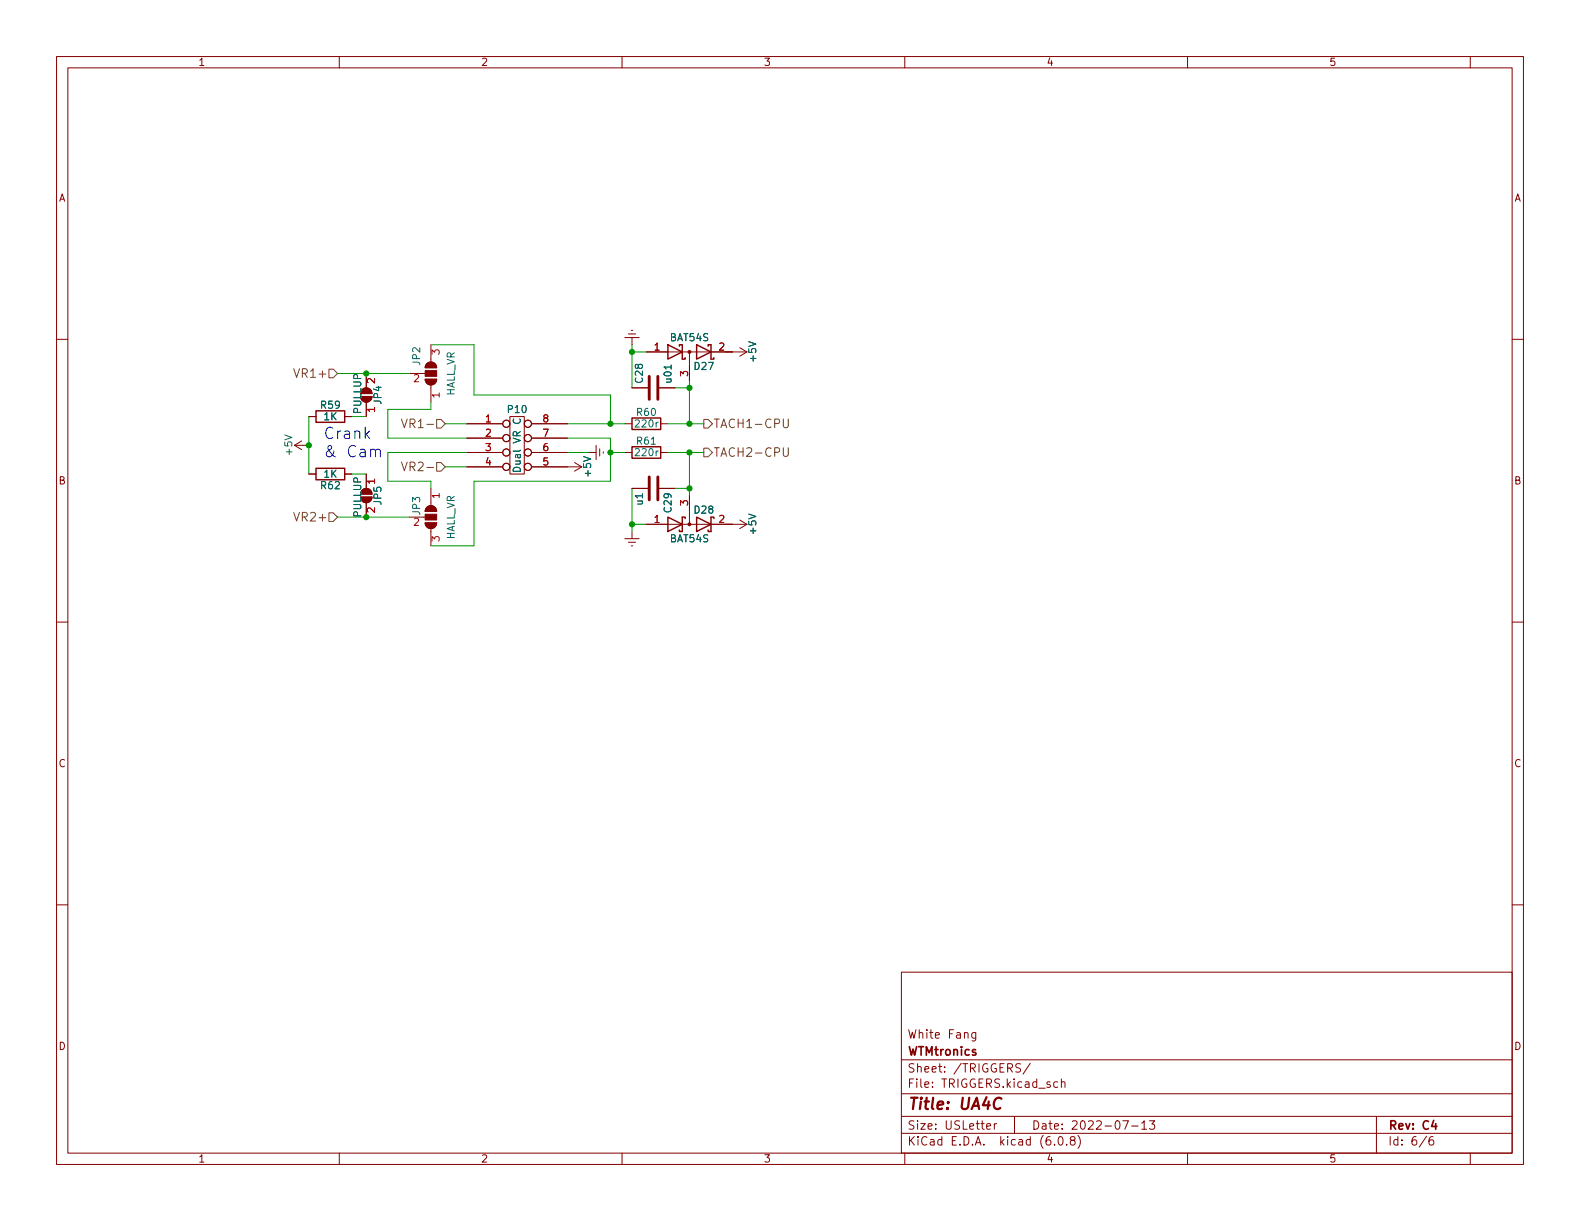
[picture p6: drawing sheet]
(kicad_sch (version 20211123) (generator eeschema)

 (paper "USLetter")

 (title_block
  (title "UA4C")
  (date "2022-07-13")
  (rev "C4")
  (company "WTMtronics")
  (comment 1 "White Fang"))

 (lib_symbols
  (symbol "Device:C" (pin_numbers hide) (pin_names (offset 0.254)) (in_bom yes) (on_board yes)
   (property "Reference" "C" (id 0) (at 0.635 2.54 0) (effects (font (size 1.27 1.27)) (justify left)))
   (property "Value" "C" (id 1) (at 0.635 -2.54 0) (effects (font (size 1.27 1.27)) (justify left)))
   (property "Footprint" "" (id 2) (at 0.9652 -3.81 0) (effects (font (size 1.27 1.27)) hide))
   (property "Datasheet" "~" (id 3) (at 0 0 0) (effects (font (size 1.27 1.27)) hide))
   (symbol "C_0_1"
    (polyline (pts (xy -2.032 -0.762) (xy 2.032 -0.762)) (stroke (width 0.508) (type default) (color 0 0 0 0)) (fill (type none)))
    (polyline (pts (xy -2.032 0.762) (xy 2.032 0.762)) (stroke (width 0.508) (type default) (color 0 0 0 0)) (fill (type none))))
   (symbol "C_1_1"
    (pin passive line (at 0 3.81 270) (length 2.794) (name "~" (effects (font (size 1.27 1.27)))) (number "1" (effects (font (size 1.27 1.27)))))
    (pin passive line (at 0 -3.81 90) (length 2.794) (name "~" (effects (font (size 1.27 1.27)))) (number "2" (effects (font (size 1.27 1.27)))))))
  (symbol "Device:R" (pin_numbers hide) (pin_names (offset 0)) (in_bom yes) (on_board yes)
   (property "Reference" "R" (id 0) (at 2.032 0 90) (effects (font (size 1.27 1.27))))
   (property "Value" "R" (id 1) (at 0 0 90) (effects (font (size 1.27 1.27))))
   (property "Footprint" "" (id 2) (at -1.778 0 90) (effects (font (size 1.27 1.27)) hide))
   (property "Datasheet" "~" (id 3) (at 0 0 0) (effects (font (size 1.27 1.27)) hide))
   (symbol "R_0_1"
    (rectangle (start -1.016 -2.54) (end 1.016 2.54) (stroke (width 0.254) (type default) (color 0 0 0 0)) (fill (type none))))
   (symbol "R_1_1"
    (pin passive line (at 0 3.81 270) (length 1.27) (name "~" (effects (font (size 1.27 1.27)))) (number "1" (effects (font (size 1.27 1.27)))))
    (pin passive line (at 0 -3.81 90) (length 1.27) (name "~" (effects (font (size 1.27 1.27)))) (number "2" (effects (font (size 1.27 1.27)))))))
  (symbol "Underdog-rescue:DIL8-modules" (pin_names (offset 1.016) hide) (in_bom yes) (on_board yes)
   (property "Reference" "P" (id 0) (at 0 6.35 0) (effects (font (size 1.27 1.27))))
   (property "Value" "DIL8-modules" (id 1) (at 0 0 90) (effects (font (size 1.27 1.27))))
   (property "Footprint" "" (id 2) (at 0 0 0) (effects (font (size 1.27 1.27))))
   (property "Datasheet" "" (id 3) (at 0 0 0) (effects (font (size 1.27 1.27))))
   (symbol "DIL8-modules_0_1"
    (rectangle (start -1.27 5.08) (end 1.27 -5.08) (stroke (width 0) (type default) (color 0 0 0 0)) (fill (type none))))
   (symbol "DIL8-modules_1_1"
    (pin passive inverted (at -8.89 3.81 0) (length 7.62) (name "P1" (effects (font (size 1.27 1.27)))) (number "1" (effects (font (size 1.27 1.27)))))
    (pin passive inverted (at -8.89 1.27 0) (length 7.62) (name "P2" (effects (font (size 1.27 1.27)))) (number "2" (effects (font (size 1.27 1.27)))))
    (pin passive inverted (at -8.89 -1.27 0) (length 7.62) (name "P3" (effects (font (size 1.27 1.27)))) (number "3" (effects (font (size 1.27 1.27)))))
    (pin passive inverted (at -8.89 -3.81 0) (length 7.62) (name "P4" (effects (font (size 1.27 1.27)))) (number "4" (effects (font (size 1.27 1.27)))))
    (pin passive inverted (at 8.89 -3.81 180) (length 7.62) (name "P5" (effects (font (size 1.27 1.27)))) (number "5" (effects (font (size 1.27 1.27)))))
    (pin passive inverted (at 8.89 -1.27 180) (length 7.62) (name "P6" (effects (font (size 1.27 1.27)))) (number "6" (effects (font (size 1.27 1.27)))))
    (pin passive inverted (at 8.89 1.27 180) (length 7.62) (name "P7" (effects (font (size 1.27 1.27)))) (number "7" (effects (font (size 1.27 1.27)))))
    (pin passive inverted (at 8.89 3.81 180) (length 7.62) (name "P8" (effects (font (size 1.27 1.27)))) (number "8" (effects (font (size 1.27 1.27)))))))
  (symbol "Underdog-rescue:D_Schottky_x2_Serial_AKC-Device" (pin_names (offset 0.762) hide) (in_bom yes) (on_board yes)
   (property "Reference" "D" (id 0) (at 1.27 -2.54 0) (effects (font (size 1.27 1.27))))
   (property "Value" "D_Schottky_x2_Serial_AKC-Device" (id 1) (at 0 2.54 0) (effects (font (size 1.27 1.27))))
   (property "Footprint" "" (id 2) (at 0 0 0) (effects (font (size 1.27 1.27)) hide))
   (property "Datasheet" "" (id 3) (at 0 0 0) (effects (font (size 1.27 1.27)) hide))
   (symbol "D_Schottky_x2_Serial_AKC-Device_0_1"
    (polyline (pts (xy -3.81 0) (xy 3.81 0)) (stroke (width 0) (type default) (color 0 0 0 0)) (fill (type none)))
    (polyline (pts (xy 0 0) (xy 0 -2.54)) (stroke (width 0) (type default) (color 0 0 0 0)) (fill (type none)))
    (polyline (pts (xy 6.35 0) (xy 7.62 0)) (stroke (width 0) (type default) (color 0 0 0 0)) (fill (type none)))
    (polyline (pts (xy -1.27 -1.27) (xy -1.27 1.27) (xy -1.27 1.27)) (stroke (width 0.254) (type default) (color 0 0 0 0)) (fill (type none)))
    (polyline (pts (xy 3.81 1.27) (xy 3.81 -1.27) (xy 3.81 -1.27)) (stroke (width 0.254) (type default) (color 0 0 0 0)) (fill (type none)))
    (polyline (pts (xy -1.27 -1.27) (xy -0.762 -1.27) (xy -0.762 -1.016) (xy -0.762 -1.016)) (stroke (width 0.254) (type default) (color 0 0 0 0)) (fill (type none)))
    (polyline (pts (xy 3.81 -1.27) (xy 4.318 -1.27) (xy 4.318 -1.016) (xy 4.318 -1.016)) (stroke (width 0.254) (type default) (color 0 0 0 0)) (fill (type none)))
    (polyline (pts (xy 3.81 1.27) (xy 3.302 1.27) (xy 3.302 1.016) (xy 3.302 1.016)) (stroke (width 0.254) (type default) (color 0 0 0 0)) (fill (type none)))
    (polyline (pts (xy -1.778 1.016) (xy -1.778 1.27) (xy -1.27 1.27) (xy -1.27 1.27) (xy -1.27 1.27)) (stroke (width 0.254) (type default) (color 0 0 0 0)) (fill (type none)))
    (polyline (pts (xy -3.81 1.27) (xy -1.27 0) (xy -3.81 -1.27) (xy -3.81 1.27) (xy -3.81 1.27) (xy -3.81 1.27)) (stroke (width 0.254) (type default) (color 0 0 0 0)) (fill (type none)))
    (polyline (pts (xy 1.27 1.27) (xy 3.81 0) (xy 1.27 -1.27) (xy 1.27 1.27) (xy 1.27 1.27) (xy 1.27 1.27)) (stroke (width 0.254) (type default) (color 0 0 0 0)) (fill (type none)))
    (circle (center 0 0) (radius 0.254) (stroke (width 0) (type default) (color 0 0 0 0)) (fill (type outline)))
    (pin passive line (at -7.62 0 0) (length 3.81) (name "A" (effects (font (size 1.27 1.27)))) (number "1" (effects (font (size 1.27 1.27)))))
    (pin passive line (at 7.62 0 180) (length 3.81) (name "K" (effects (font (size 1.27 1.27)))) (number "2" (effects (font (size 1.27 1.27)))))
    (pin passive line (at 0 -5.08 90) (length 2.54) (name "common" (effects (font (size 1.27 1.27)))) (number "3" (effects (font (size 1.27 1.27)))))))
  (symbol "Underdog-rescue:SolderJumper_2_Open-Jumper1" (pin_names (offset 0) hide) (in_bom yes) (on_board yes)
   (property "Reference" "JP" (id 0) (at 0 2.032 0) (effects (font (size 1.27 1.27))))
   (property "Value" "SolderJumper_2_Open-Jumper1" (id 1) (at 0 -2.54 0) (effects (font (size 1.27 1.27))))
   (property "Footprint" "" (id 2) (at 0 0 0) (effects (font (size 1.27 1.27)) hide))
   (property "Datasheet" "" (id 3) (at 0 0 0) (effects (font (size 1.27 1.27)) hide))
   (symbol "SolderJumper_2_Open-Jumper1_0_1"
    (arc (start -0.254 1.016) (mid -1.27 0) (end -0.254 -1.016) (stroke (width 0) (type default) (color 0 0 0 0)) (fill (type none)))
    (arc (start -0.254 1.016) (mid -1.27 0) (end -0.254 -1.016) (stroke (width 0) (type default) (color 0 0 0 0)) (fill (type outline)))
    (polyline (pts (xy -0.254 1.016) (xy -0.254 -1.016)) (stroke (width 0) (type default) (color 0 0 0 0)) (fill (type none)))
    (polyline (pts (xy 0.254 1.016) (xy 0.254 -1.016)) (stroke (width 0) (type default) (color 0 0 0 0)) (fill (type none)))
    (arc (start 0.254 -1.016) (mid 1.27 0) (end 0.254 1.016) (stroke (width 0) (type default) (color 0 0 0 0)) (fill (type none)))
    (arc (start 0.254 -1.016) (mid 1.27 0) (end 0.254 1.016) (stroke (width 0) (type default) (color 0 0 0 0)) (fill (type outline))))
   (symbol "SolderJumper_2_Open-Jumper1_1_1"
    (pin passive line (at -3.81 0 0) (length 2.54) (name "A" (effects (font (size 1.27 1.27)))) (number "1" (effects (font (size 1.27 1.27)))))
    (pin passive line (at 3.81 0 180) (length 2.54) (name "B" (effects (font (size 1.27 1.27)))) (number "2" (effects (font (size 1.27 1.27)))))))
  (symbol "Underdog-rescue:SolderJumper_3_Open-Jumper1" (pin_names (offset 0) hide) (in_bom yes) (on_board yes)
   (property "Reference" "JP" (id 0) (at -2.54 -2.54 0) (effects (font (size 1.27 1.27))))
   (property "Value" "SolderJumper_3_Open-Jumper1" (id 1) (at 0 2.794 0) (effects (font (size 1.27 1.27))))
   (property "Footprint" "" (id 2) (at 0 0 0) (effects (font (size 1.27 1.27)) hide))
   (property "Datasheet" "" (id 3) (at 0 0 0) (effects (font (size 1.27 1.27)) hide))
   (symbol "SolderJumper_3_Open-Jumper1_0_1"
    (arc (start -1.016 1.016) (mid -2.032 0) (end -1.016 -1.016) (stroke (width 0) (type default) (color 0 0 0 0)) (fill (type none)))
    (arc (start -1.016 1.016) (mid -2.032 0) (end -1.016 -1.016) (stroke (width 0) (type default) (color 0 0 0 0)) (fill (type outline)))
    (rectangle (start -0.508 1.016) (end 0.508 -1.016) (stroke (width 0) (type default) (color 0 0 0 0)) (fill (type outline)))
    (polyline (pts (xy -2.54 0) (xy -2.032 0)) (stroke (width 0) (type default) (color 0 0 0 0)) (fill (type none)))
    (polyline (pts (xy -1.016 1.016) (xy -1.016 -1.016)) (stroke (width 0) (type default) (color 0 0 0 0)) (fill (type none)))
    (polyline (pts (xy 0 -1.27) (xy 0 -1.016)) (stroke (width 0) (type default) (color 0 0 0 0)) (fill (type none)))
    (polyline (pts (xy 1.016 1.016) (xy 1.016 -1.016)) (stroke (width 0) (type default) (color 0 0 0 0)) (fill (type none)))
    (polyline (pts (xy 2.54 0) (xy 2.032 0)) (stroke (width 0) (type default) (color 0 0 0 0)) (fill (type none)))
    (arc (start 1.016 -1.016) (mid 2.032 0) (end 1.016 1.016) (stroke (width 0) (type default) (color 0 0 0 0)) (fill (type none)))
    (arc (start 1.016 -1.016) (mid 2.032 0) (end 1.016 1.016) (stroke (width 0) (type default) (color 0 0 0 0)) (fill (type outline))))
   (symbol "SolderJumper_3_Open-Jumper1_1_1"
    (pin passive line (at -5.08 0 0) (length 2.54) (name "A" (effects (font (size 1.27 1.27)))) (number "1" (effects (font (size 1.27 1.27)))))
    (pin input line (at 0 -3.81 90) (length 2.54) (name "C" (effects (font (size 1.27 1.27)))) (number "2" (effects (font (size 1.27 1.27)))))
    (pin passive line (at 5.08 0 180) (length 2.54) (name "B" (effects (font (size 1.27 1.27)))) (number "3" (effects (font (size 1.27 1.27)))))))
  (symbol "power:+5V" (power) (pin_names (offset 0)) (in_bom yes) (on_board yes)
   (property "Reference" "#PWR" (id 0) (at 0 -3.81 0) (effects (font (size 1.27 1.27)) hide))
   (property "Value" "+5V" (id 1) (at 0 3.556 0) (effects (font (size 1.27 1.27))))
   (property "Footprint" "" (id 2) (at 0 0 0) (effects (font (size 1.27 1.27)) hide))
   (property "Datasheet" "" (id 3) (at 0 0 0) (effects (font (size 1.27 1.27)) hide))
   (symbol "+5V_0_1"
    (polyline (pts (xy -0.762 1.27) (xy 0 2.54)) (stroke (width 0) (type default) (color 0 0 0 0)) (fill (type none)))
    (polyline (pts (xy 0 0) (xy 0 2.54)) (stroke (width 0) (type default) (color 0 0 0 0)) (fill (type none)))
    (polyline (pts (xy 0 2.54) (xy 0.762 1.27)) (stroke (width 0) (type default) (color 0 0 0 0)) (fill (type none))))
   (symbol "+5V_1_1"
    (pin power_in line (at 0 0 90) (length 0) hide (name "+5V" (effects (font (size 1.27 1.27)))) (number "1" (effects (font (size 1.27 1.27)))))))
  (symbol "power:Earth" (power) (pin_names (offset 0)) (in_bom yes) (on_board yes)
   (property "Reference" "#PWR" (id 0) (at 0 -6.35 0) (effects (font (size 1.27 1.27)) hide))
   (property "Value" "Earth" (id 1) (at 0 -3.81 0) (effects (font (size 1.27 1.27)) hide))
   (property "Footprint" "" (id 2) (at 0 0 0) (effects (font (size 1.27 1.27)) hide))
   (property "Datasheet" "~" (id 3) (at 0 0 0) (effects (font (size 1.27 1.27)) hide))
   (symbol "Earth_0_1"
    (polyline (pts (xy -0.635 -1.905) (xy 0.635 -1.905)) (stroke (width 0) (type default) (color 0 0 0 0)) (fill (type none)))
    (polyline (pts (xy -0.127 -2.54) (xy 0.127 -2.54)) (stroke (width 0) (type default) (color 0 0 0 0)) (fill (type none)))
    (polyline (pts (xy 0 -1.27) (xy 0 0)) (stroke (width 0) (type default) (color 0 0 0 0)) (fill (type none)))
    (polyline (pts (xy 1.27 -1.27) (xy -1.27 -1.27)) (stroke (width 0) (type default) (color 0 0 0 0)) (fill (type none))))
   (symbol "Earth_1_1"
    (pin power_in line (at 0 0 270) (length 0) hide (name "Earth" (effects (font (size 1.27 1.27)))) (number "1" (effects (font (size 1.27 1.27))))))))

 (junction (at 107.95 80.01) (diameter 0) (color 0 0 0 0))
 (junction (at 121.92 68.58) (diameter 0) (color 0 0 0 0))
 (junction (at 111.76 62.23) (diameter 0) (color 0 0 0 0))
 (junction (at 111.76 92.71) (diameter 0) (color 0 0 0 0))
 (junction (at 64.77 91.44) (diameter 0) (color 0 0 0 0))
 (junction (at 64.77 66.04) (diameter 0) (color 0 0 0 0))
 (junction (at 121.92 80.01) (diameter 0) (color 0 0 0 0))
 (junction (at 54.61 78.74) (diameter 0) (color 0 0 0 0))
 (junction (at 121.92 86.36) (diameter 0) (color 0 0 0 0))
 (junction (at 121.92 74.93) (diameter 0) (color 0 0 0 0))
 (junction (at 107.95 74.93) (diameter 0) (color 0 0 0 0))

 (wire (pts (xy 76.2 72.39) (xy 76.2 71.12)) (stroke (width 0) (type default) (color 0 0 0 0)))
 (wire (pts (xy 68.58 80.01) (xy 82.55 80.01)) (stroke (width 0) (type default) (color 0 0 0 0)))
 (wire (pts (xy 76.2 85.09) (xy 68.58 85.09)) (stroke (width 0) (type default) (color 0 0 0 0)))
 (wire (pts (xy 68.58 77.47) (xy 82.55 77.47)) (stroke (width 0) (type default) (color 0 0 0 0)))
 (wire (pts (xy 119.38 68.58) (xy 121.92 68.58)) (stroke (width 0) (type default) (color 0 0 0 0)))
 (wire (pts (xy 111.76 86.36) (xy 111.76 92.71)) (stroke (width 0) (type default) (color 0 0 0 0)))
 (wire (pts (xy 54.61 73.66) (xy 54.61 78.74)) (stroke (width 0) (type default) (color 0 0 0 0)))
 (wire (pts (xy 118.11 80.01) (xy 121.92 80.01)) (stroke (width 0) (type default) (color 0 0 0 0)))
 (wire (pts (xy 78.74 74.93) (xy 82.55 74.93)) (stroke (width 0) (type default) (color 0 0 0 0)))
 (wire (pts (xy 82.55 82.55) (xy 78.74 82.55)) (stroke (width 0) (type default) (color 0 0 0 0)))
 (wire (pts (xy 54.61 78.74) (xy 54.61 83.82)) (stroke (width 0) (type default) (color 0 0 0 0)))
 (wire (pts (xy 83.82 60.96) (xy 83.82 69.85)) (stroke (width 0) (type default) (color 0 0 0 0)))
 (wire (pts (xy 68.58 85.09) (xy 68.58 80.01)) (stroke (width 0) (type default) (color 0 0 0 0)))
 (wire (pts (xy 107.95 80.01) (xy 110.49 80.01)) (stroke (width 0) (type default) (color 0 0 0 0)))
 (wire (pts (xy 83.82 96.52) (xy 76.2 96.52)) (stroke (width 0) (type default) (color 0 0 0 0)))
 (wire (pts (xy 83.82 85.09) (xy 83.82 96.52)) (stroke (width 0) (type default) (color 0 0 0 0)))
 (wire (pts (xy 119.38 86.36) (xy 121.92 86.36)) (stroke (width 0) (type default) (color 0 0 0 0)))
 (wire (pts (xy 68.58 72.39) (xy 76.2 72.39)) (stroke (width 0) (type default) (color 0 0 0 0)))
 (wire (pts (xy 59.69 91.44) (xy 64.77 91.44)) (stroke (width 0) (type default) (color 0 0 0 0)))
 (wire (pts (xy 100.33 80.01) (xy 104.14 80.01)) (stroke (width 0) (type default) (color 0 0 0 0)))
 (wire (pts (xy 111.76 92.71) (xy 114.3 92.71)) (stroke (width 0) (type default) (color 0 0 0 0)))
 (wire (pts (xy 121.92 80.01) (xy 124.46 80.01)) (stroke (width 0) (type default) (color 0 0 0 0)))
 (wire (pts (xy 59.69 66.04) (xy 64.77 66.04)) (stroke (width 0) (type default) (color 0 0 0 0)))
 (wire (pts (xy 107.95 77.47) (xy 100.33 77.47)) (stroke (width 0) (type default) (color 0 0 0 0)))
 (wire (pts (xy 107.95 85.09) (xy 83.82 85.09)) (stroke (width 0) (type default) (color 0 0 0 0)))
 (wire (pts (xy 121.92 68.58) (xy 121.92 74.93)) (stroke (width 0) (type default) (color 0 0 0 0)))
 (wire (pts (xy 100.33 74.93) (xy 107.95 74.93)) (stroke (width 0) (type default) (color 0 0 0 0)))
 (wire (pts (xy 111.76 92.71) (xy 111.76 93.98)) (stroke (width 0) (type default) (color 0 0 0 0)))
 (wire (pts (xy 76.2 60.96) (xy 83.82 60.96)) (stroke (width 0) (type default) (color 0 0 0 0)))
 (wire (pts (xy 68.58 72.39) (xy 68.58 77.47)) (stroke (width 0) (type default) (color 0 0 0 0)))
 (wire (pts (xy 83.82 69.85) (xy 107.95 69.85)) (stroke (width 0) (type default) (color 0 0 0 0)))
 (wire (pts (xy 121.92 67.31) (xy 121.92 68.58)) (stroke (width 0) (type default) (color 0 0 0 0)))
 (wire (pts (xy 107.95 74.93) (xy 110.49 74.93)) (stroke (width 0) (type default) (color 0 0 0 0)))
 (wire (pts (xy 62.23 73.66) (xy 64.77 73.66)) (stroke (width 0) (type default) (color 0 0 0 0)))
 (wire (pts (xy 121.92 74.93) (xy 124.46 74.93)) (stroke (width 0) (type default) (color 0 0 0 0)))
 (wire (pts (xy 62.23 83.82) (xy 64.77 83.82)) (stroke (width 0) (type default) (color 0 0 0 0)))
 (wire (pts (xy 121.92 80.01) (xy 121.92 86.36)) (stroke (width 0) (type default) (color 0 0 0 0)))
 (wire (pts (xy 76.2 85.09) (xy 76.2 86.36)) (stroke (width 0) (type default) (color 0 0 0 0)))
 (wire (pts (xy 107.95 80.01) (xy 107.95 85.09)) (stroke (width 0) (type default) (color 0 0 0 0)))
 (wire (pts (xy 107.95 69.85) (xy 107.95 74.93)) (stroke (width 0) (type default) (color 0 0 0 0)))
 (wire (pts (xy 118.11 74.93) (xy 121.92 74.93)) (stroke (width 0) (type default) (color 0 0 0 0)))
 (wire (pts (xy 107.95 77.47) (xy 107.95 80.01)) (stroke (width 0) (type default) (color 0 0 0 0)))
 (wire (pts (xy 114.3 62.23) (xy 111.76 62.23)) (stroke (width 0) (type default) (color 0 0 0 0)))
 (wire (pts (xy 111.76 60.96) (xy 111.76 62.23)) (stroke (width 0) (type default) (color 0 0 0 0)))
 (wire (pts (xy 64.77 66.04) (xy 72.39 66.04)) (stroke (width 0) (type default) (color 0 0 0 0)))
 (wire (pts (xy 121.92 86.36) (xy 121.92 87.63)) (stroke (width 0) (type default) (color 0 0 0 0)))
 (wire (pts (xy 64.77 91.44) (xy 72.39 91.44)) (stroke (width 0) (type default) (color 0 0 0 0)))
 (wire (pts (xy 111.76 62.23) (xy 111.76 68.58)) (stroke (width 0) (type default) (color 0 0 0 0)))

 (text "Crank\n& Cam" (at 57.15 81.28 0) (effects (font (size 2.0066 2.0066)) (justify left bottom)))

 (hierarchical_label "VR1-" (shape input) (at 78.74 74.93 180) (effects (font (size 1.524 1.524)) (justify right)))
 (hierarchical_label "VR2-" (shape input) (at 78.74 82.55 180) (effects (font (size 1.524 1.524)) (justify right)))
 (hierarchical_label "TACH1-CPU" (shape output) (at 124.46 74.93 0) (effects (font (size 1.524 1.524)) (justify left)))
 (hierarchical_label "VR1+" (shape input) (at 59.69 66.04 180) (effects (font (size 1.524 1.524)) (justify right)))
 (hierarchical_label "TACH2-CPU" (shape output) (at 124.46 80.01 0) (effects (font (size 1.524 1.524)) (justify left)))
 (hierarchical_label "VR2+" (shape input) (at 59.69 91.44 180) (effects (font (size 1.524 1.524)) (justify right)))

 (symbol (lib_id "Underdog-rescue:DIL8-modules") (at 91.44 78.74 0) (unit 1) (in_bom yes) (on_board yes)
  (property "Reference" "P10" (id 0) (at 91.44 72.39 0))
  (property "Value" "Dual VR C" (id 1) (at 91.44 78.74 90))
  (property "Footprint" "Housings_DIP:DIP-8_W7.62mm_Socket" (id 2) (at 91.44 78.74 0) (effects (font (size 1.27 1.27)) hide))
  (property "Datasheet" "" (id 3) (at 91.44 78.74 0))
  (property "MPN" "DNP" (id 4) (at 91.44 78.74 0) (effects (font (size 1.27 1.27)) hide)) (pin "1") (pin "2") (pin "3") (pin "4") (pin "5") (pin "6") (pin "7") (pin "8"))

 (symbol (lib_id "Underdog-rescue:SolderJumper_3_Open-Jumper1") (at 76.2 91.44 270) (unit 1) (in_bom yes) (on_board yes)
  (property "Reference" "JP3" (id 0) (at 73.66 87.63 0) (effects (font (size 1.27 1.27)) (justify left)))
  (property "Value" "HALL_VR" (id 1) (at 78.74 91.44 0) (effects (font (size 1.27 1.27)) (justify bottom)))
  (property "Footprint" "footprnt:JPR_3POS_SMLHL" (id 2) (at 76.2 91.44 0) (effects (font (size 1.27 1.27)) hide))
  (property "Datasheet" "" (id 3) (at 76.2 91.44 0))
  (property "MPN" "DNP" (id 4) (at 76.2 91.44 0) (effects (font (size 1.27 1.27)) hide)) (pin "1") (pin "2") (pin "3"))

 (symbol (lib_id "Underdog-rescue:SolderJumper_2_Open-Jumper1") (at 64.77 69.85 270) (mirror x) (unit 1) (in_bom yes) (on_board yes)
  (property "Reference" "JP4" (id 0) (at 66.802 69.85 0))
  (property "Value" "PULLUP" (id 1) (at 63.246 69.596 0))
  (property "Footprint" "footprnt:JPR_2POS_SMLHL" (id 2) (at 64.77 69.85 0) (effects (font (size 1.27 1.27)) hide))
  (property "Datasheet" "" (id 3) (at 64.77 69.85 0))
  (property "MPN" "DNP" (id 4) (at 64.77 69.85 0) (effects (font (size 1.27 1.27)) hide)) (pin "1") (pin "2"))

 (symbol (lib_id "power:+5V") (at 54.61 78.74 90) (unit 1) (in_bom yes) (on_board yes)
  (property "Reference" "#PWR092" (id 0) (at 58.42 78.74 0) (effects (font (size 1.27 1.27)) hide))
  (property "Value" "+5V" (id 1) (at 51.054 78.74 0))
  (property "Footprint" "" (id 2) (at 54.61 78.74 0))
  (property "Datasheet" "" (id 3) (at 54.61 78.74 0)) (pin "1"))

 (symbol (lib_id "power:+5V") (at 100.33 82.55 270) (unit 1) (in_bom yes) (on_board yes)
  (property "Reference" "#PWR094" (id 0) (at 96.52 82.55 0) (effects (font (size 1.27 1.27)) hide))
  (property "Value" "+5V" (id 1) (at 103.886 82.55 0))
  (property "Footprint" "" (id 2) (at 100.33 82.55 0))
  (property "Datasheet" "" (id 3) (at 100.33 82.55 0)) (pin "1"))

 (symbol (lib_id "power:Earth") (at 104.14 80.01 90) (unit 1) (in_bom yes) (on_board yes)
  (property "Reference" "#PWR093" (id 0) (at 110.49 80.01 0) (effects (font (size 1.27 1.27)) hide))
  (property "Value" "Earth" (id 1) (at 107.95 80.01 0) (effects (font (size 1.27 1.27)) hide))
  (property "Footprint" "" (id 2) (at 104.14 80.01 0))
  (property "Datasheet" "" (id 3) (at 104.14 80.01 0)) (pin "1"))

 (symbol (lib_id "Device:C") (at 115.57 86.36 270) (unit 1) (in_bom yes) (on_board yes)
  (property "Reference" "C29" (id 0) (at 118.11 86.995 0) (effects (font (size 1.27 1.27)) (justify left)))
  (property "Value" "u1" (id 1) (at 113.03 86.995 0) (effects (font (size 1.27 1.27)) (justify left)))
  (property "Footprint" "Capacitor_SMD:C_0805_2012Metric" (id 2) (at 111.76 87.3252 0) (effects (font (size 1.27 1.27)) hide))
  (property "Datasheet" "" (id 3) (at 115.57 86.36 0))
  (property "MPN" "CL21B104KBFNNNE" (id 4) (at 115.57 86.36 0) (effects (font (size 1.27 1.27)) hide)) (pin "1") (pin "2"))

 (symbol (lib_id "Device:C") (at 115.57 68.58 90) (unit 1) (in_bom yes) (on_board yes)
  (property "Reference" "C28" (id 0) (at 113.03 67.945 0) (effects (font (size 1.27 1.27)) (justify left)))
  (property "Value" "u01" (id 1) (at 118.11 67.945 0) (effects (font (size 1.27 1.27)) (justify left)))
  (property "Footprint" "Capacitor_SMD:C_0805_2012Metric" (id 2) (at 119.38 67.6148 0) (effects (font (size 1.27 1.27)) hide))
  (property "Datasheet" "" (id 3) (at 115.57 68.58 0))
  (property "MPN" "CL21B103KBCNNNC" (id 4) (at 115.57 68.58 0) (effects (font (size 1.27 1.27)) hide)) (pin "1") (pin "2"))

 (symbol (lib_id "power:Earth") (at 111.76 60.96 180) (unit 1) (in_bom yes) (on_board yes)
  (property "Reference" "#PWR090" (id 0) (at 111.76 54.61 0) (effects (font (size 1.27 1.27)) hide))
  (property "Value" "Earth" (id 1) (at 111.76 57.15 0) (effects (font (size 1.27 1.27)) hide))
  (property "Footprint" "" (id 2) (at 111.76 60.96 0))
  (property "Datasheet" "" (id 3) (at 111.76 60.96 0)) (pin "1"))

 (symbol (lib_id "Device:R") (at 114.3 74.93 90) (unit 1) (in_bom yes) (on_board yes)
  (property "Reference" "R60" (id 0) (at 114.3 72.898 90))
  (property "Value" "220r" (id 1) (at 114.3 74.93 90))
  (property "Footprint" "Resistor_SMD:R_0805_2012Metric" (id 2) (at 114.3 76.708 90) (effects (font (size 1.27 1.27)) hide))
  (property "Datasheet" "" (id 3) (at 114.3 74.93 0))
  (property "MPN" "RK73H2ATTD2200F" (id 4) (at 114.3 74.93 0) (effects (font (size 1.27 1.27)) hide)) (pin "1") (pin "2"))

 (symbol (lib_id "Device:R") (at 114.3 80.01 90) (unit 1) (in_bom yes) (on_board yes)
  (property "Reference" "R61" (id 0) (at 114.3 77.978 90))
  (property "Value" "220r" (id 1) (at 114.3 80.01 90))
  (property "Footprint" "Resistor_SMD:R_0805_2012Metric" (id 2) (at 114.3 81.788 90) (effects (font (size 1.27 1.27)) hide))
  (property "Datasheet" "" (id 3) (at 114.3 80.01 0))
  (property "MPN" "RK73H2ATTD2200F" (id 4) (at 114.3 80.01 0) (effects (font (size 1.27 1.27)) hide)) (pin "1") (pin "2"))

 (symbol (lib_id "Device:R") (at 58.42 83.82 90) (mirror x) (unit 1) (in_bom yes) (on_board yes)
  (property "Reference" "R62" (id 0) (at 58.42 85.852 90))
  (property "Value" "1K" (id 1) (at 58.42 83.82 90))
  (property "Footprint" "Resistor_SMD:R_0805_2012Metric" (id 2) (at 58.42 82.042 90) (effects (font (size 1.27 1.27)) hide))
  (property "Datasheet" "" (id 3) (at 58.42 83.82 0))
  (property "MPN" "RK73H2ATTD1001F" (id 4) (at 58.42 83.82 0) (effects (font (size 1.27 1.27)) hide)) (pin "1") (pin "2"))

 (symbol (lib_id "Device:R") (at 58.42 73.66 90) (unit 1) (in_bom yes) (on_board yes)
  (property "Reference" "R59" (id 0) (at 58.42 71.628 90))
  (property "Value" "1K" (id 1) (at 58.42 73.66 90))
  (property "Footprint" "Resistor_SMD:R_0805_2012Metric" (id 2) (at 58.42 75.438 90) (effects (font (size 1.27 1.27)) hide))
  (property "Datasheet" "" (id 3) (at 58.42 73.66 0))
  (property "MPN" "RK73H2ATTD1001F" (id 4) (at 58.42 73.66 0) (effects (font (size 1.27 1.27)) hide)) (pin "1") (pin "2"))

 (symbol (lib_id "power:Earth") (at 111.76 93.98 0) (unit 1) (in_bom yes) (on_board yes)
  (property "Reference" "#PWR096" (id 0) (at 111.76 100.33 0) (effects (font (size 1.27 1.27)) hide))
  (property "Value" "Earth" (id 1) (at 111.76 97.79 0) (effects (font (size 1.27 1.27)) hide))
  (property "Footprint" "" (id 2) (at 111.76 93.98 0))
  (property "Datasheet" "" (id 3) (at 111.76 93.98 0)) (pin "1"))

 (symbol (lib_id "Underdog-rescue:D_Schottky_x2_Serial_AKC-Device") (at 121.92 92.71 0) (mirror x) (unit 1) (in_bom yes) (on_board yes)
  (property "Reference" "D28" (id 0) (at 124.46 90.17 0))
  (property "Value" "BAT54S" (id 1) (at 121.92 95.25 0))
  (property "Footprint" "Package_TO_SOT_SMD:SOT-23" (id 2) (at 121.92 92.71 0) (effects (font (size 1.27 1.27)) hide))
  (property "Datasheet" "" (id 3) (at 121.92 92.71 0) (effects (font (size 1.27 1.27)) hide))
  (property "MPN" "BAT54S,215" (id 4) (at 121.92 92.71 0) (effects (font (size 1.27 1.27)) hide)) (pin "1") (pin "2") (pin "3"))

 (symbol (lib_id "Underdog-rescue:D_Schottky_x2_Serial_AKC-Device") (at 121.92 62.23 0) (unit 1) (in_bom yes) (on_board yes)
  (property "Reference" "D27" (id 0) (at 124.46 64.77 0))
  (property "Value" "BAT54S" (id 1) (at 121.92 59.69 0))
  (property "Footprint" "Package_TO_SOT_SMD:SOT-23" (id 2) (at 121.92 62.23 0) (effects (font (size 1.27 1.27)) hide))
  (property "Datasheet" "" (id 3) (at 121.92 62.23 0) (effects (font (size 1.27 1.27)) hide))
  (property "MPN" "BAT54S,215" (id 4) (at 121.92 62.23 0) (effects (font (size 1.27 1.27)) hide)) (pin "1") (pin "2") (pin "3"))

 (symbol (lib_id "power:+5V") (at 129.54 92.71 270) (unit 1) (in_bom yes) (on_board yes)
  (property "Reference" "#PWR095" (id 0) (at 125.73 92.71 0) (effects (font (size 1.27 1.27)) hide))
  (property "Value" "+5V" (id 1) (at 133.096 92.71 0))
  (property "Footprint" "" (id 2) (at 129.54 92.71 0))
  (property "Datasheet" "" (id 3) (at 129.54 92.71 0)) (pin "1"))

 (symbol (lib_id "power:+5V") (at 129.54 62.23 270) (unit 1) (in_bom yes) (on_board yes)
  (property "Reference" "#PWR091" (id 0) (at 125.73 62.23 0) (effects (font (size 1.27 1.27)) hide))
  (property "Value" "+5V" (id 1) (at 133.096 62.23 0))
  (property "Footprint" "" (id 2) (at 129.54 62.23 0))
  (property "Datasheet" "" (id 3) (at 129.54 62.23 0)) (pin "1"))

 (symbol (lib_id "Underdog-rescue:SolderJumper_2_Open-Jumper1") (at 64.77 87.63 270) (unit 1) (in_bom yes) (on_board yes)
  (property "Reference" "JP5" (id 0) (at 66.802 87.63 0))
  (property "Value" "PULLUP" (id 1) (at 63.246 87.884 0))
  (property "Footprint" "footprnt:JPR_2POS_SMLHL" (id 2) (at 64.77 87.63 0) (effects (font (size 1.27 1.27)) hide))
  (property "Datasheet" "" (id 3) (at 64.77 87.63 0))
  (property "MPN" "DNP" (id 4) (at 64.77 87.63 0) (effects (font (size 1.27 1.27)) hide)) (pin "1") (pin "2"))

 (symbol (lib_id "Underdog-rescue:SolderJumper_3_Open-Jumper1") (at 76.2 66.04 270) (mirror x) (unit 1) (in_bom yes) (on_board yes)
  (property "Reference" "JP2" (id 0) (at 73.66 64.77 0) (effects (font (size 1.27 1.27)) (justify left)))
  (property "Value" "HALL_VR" (id 1) (at 78.74 66.04 0) (effects (font (size 1.27 1.27)) (justify bottom)))
  (property "Footprint" "footprnt:JPR_3POS_SMLHL" (id 2) (at 76.2 66.04 0) (effects (font (size 1.27 1.27)) hide))
  (property "Datasheet" "" (id 3) (at 76.2 66.04 0))
  (property "MPN" "DNP" (id 4) (at 76.2 66.04 0) (effects (font (size 1.27 1.27)) hide)) (pin "1") (pin "2") (pin "3")))
